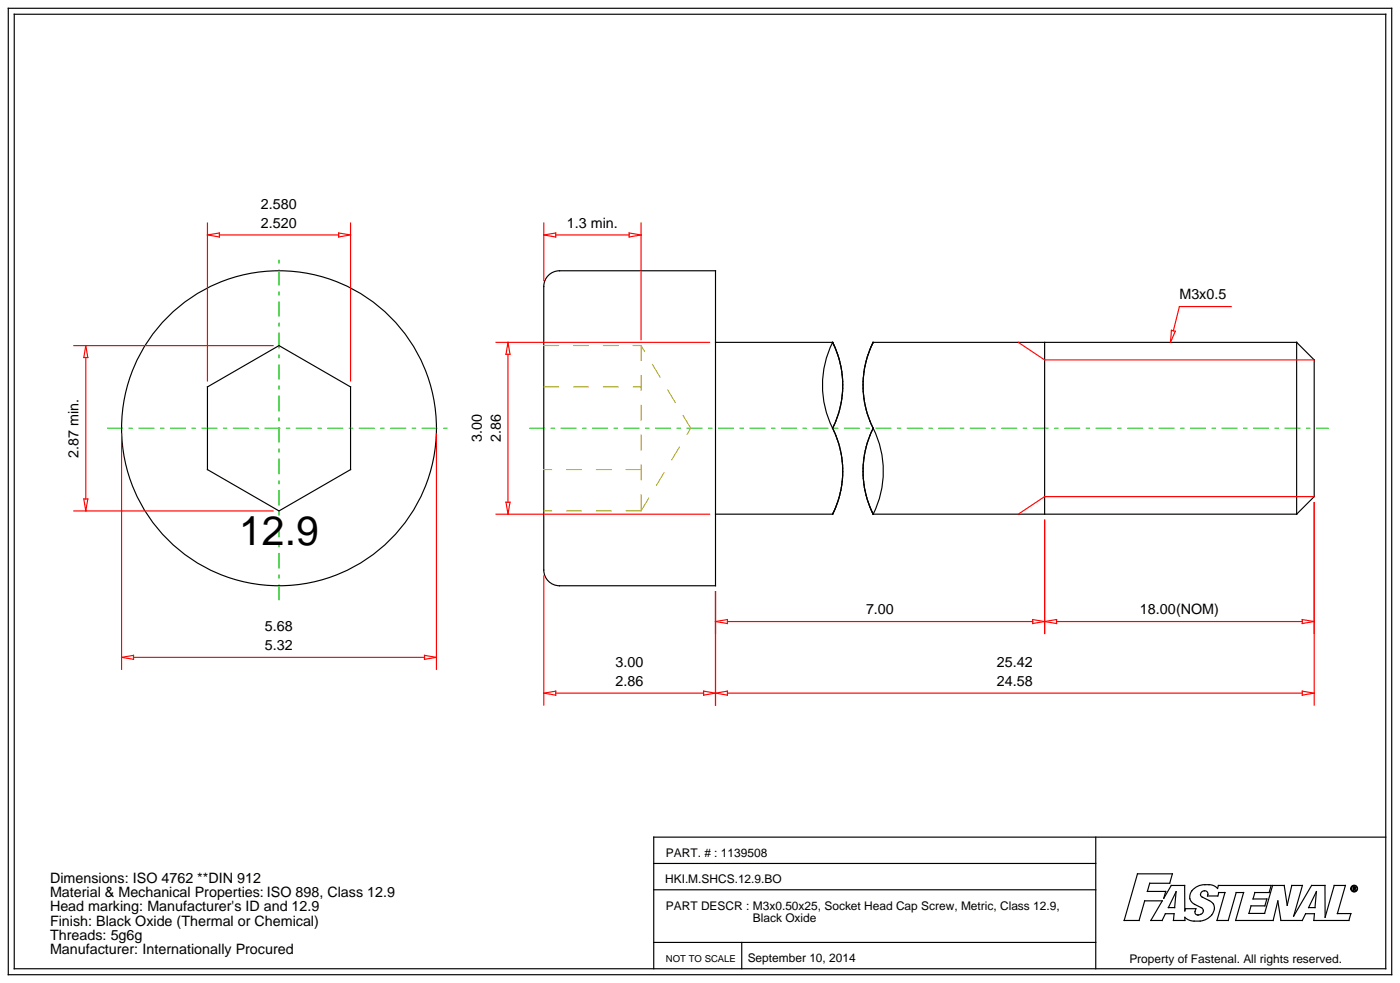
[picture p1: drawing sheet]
<svg xmlns="http://www.w3.org/2000/svg" width="298mm" height="209mm" viewBox="0 0 298 209" stroke-linecap="round" stroke-linejoin="round" font-family="sans-serif">
<g fill="none" stroke="#000" stroke-width=".25">
<path d="M1.8 1.8h294.6v205.7h-294.6zM3 3h292.1v203.2h-292.1zM116.8 58.6a3.3 3.3 0 0 1 2.4-1h33.2v67.1h-33.2a3.4 3.4 0 0 1-3.4-3.4v-60.3a3.3 3.3 0 0 1 1-2.4zM152.4 72.9h24.9M177.3 72.9a20.4 20.4 0 0 0 0 18.3M177.3 72.9a20.4 20.4 0 0 1 0 18.3M186 72.9a20.4 20.4 0 0 0 0 18.3M186 72.9h.1M186 72.9h90.2M222.5 72.9v36.6M276.2 72.9v36.6M276.2 72.9l3.7 3.7v29.1l-3.7 3.8"/>
<path d="M44.2 82.4l15.2-8.8 15.3 8.8v17.6l-15.3 8.8-15.2-8.8zM177.3 91.2a20.4 20.4 0 0 1 0 18.3M186 91.2a20.4 20.4 0 0 0 0 18.3M186 91.2a20.4 20.4 0 0 1 0 18.3M152.4 109.5h24.9M186 109.5h90.2M233.4 178.2v28M295.1 178.2h-155.9v28M139.2 183.8h94.2M139.2 189.4h94.2M242.3 186h7.4l-.6 2h-4.2l-.5 1.8h3.9l-.5 1.5 1.7-2.8h2.8v5.4l.2-.4h2.2l-.2 .6a.85 .85 0 0 0 .7 .7 .85 .85 0 0 0 .9-.4 .74 .74 0 0 0-.3-1.2 3.3 3.3 0 0 1-2.4-1.9 2.85 2.85 0 0 1 3.2-3l1.7 .2 1 .6 .2-.6h11.2l-.4 1.5h-3l-.4 1.4h2.9l-.4 1.4h-3l-.4 1.7h3.3l1.7-6h2.5l.6 4.2 1-4.2h2.3l-1.9 6.5 3.8-6.5h2.9v6.8l2-6.8h2.3l-1.7 6h2.9l-.4 1.5h-7.5l.1-1.5h-1.8l-.7 1.5h-4.6l-.6-4.2-1.1 4.2h-7.9l1.7-6h-1.6l-1.7 6h-2.4l1.7-6h-1.4l-.1 .7h-2.2a.75 .75 0 0 0-.3-1 .75 .75 0 0 0-1 .3 .75 .75 0 0 0 .2 1l1.4 .7a1.83 1.83 0 0 1 .6 3.1 4.3 4.3 0 0 1-5.8 .5l.1 .7h-2.5l.2-1.5h-1.9l-.7 1.5h-2.4l2.4-4.2h-3.7l-1.2 4.2h-3.2zM250.5 189.8l-.3 3.4h-1.4z"/>
<path d="M280.4 189.8l-.3 3.4h-1.4zM288.2 188.8l.4 .1 .1 .1-.2 .2 .2 .3-.3-.3-.2 .3zM288.3 188.9h.3v.2h-.3zM139.2 200.6h94.2M158 200.6v5.6"/>
<circle cx="59.4" cy="91.2" r="33.5"/>
<circle cx="288.4" cy="189.2" r=".62"/>
<circle cx="288.4" cy="189.2" r=".72"/>
</g>
<path d="M22.9 91.2h73M112.8 91.2h170.1M59.4 127.7v-73.1" fill="none" stroke="#00c000" stroke-width=".21" stroke-dasharray="3.2 1.4 .7 1.4"/>
<path d="M115.8 73.6h20.7M136.5 73.6v35.2M115.8 82.4h20.7M136.5 100h-20.7M147.1 91.2l-10.6-17.6M136.5 108.8h-20.7M136.5 108.8l10.6-17.6" fill="none" stroke="#c0c000" stroke-width=".21" stroke-dasharray="3.2"/>
<g fill="none" stroke="#f00" stroke-width=".25">
<path d="M44.2 47.5v33.6M44.2 50l2.5-.4v.8zM46.7 50h25.4M72.1 49.6l2.6 .4-2.6 .4zM74.7 47.5v33.6M115.8 50l2.5-.4v.8zM115.8 47.5v12.2M118.3 50h15.7M134 49.6l2.5 .4-2.5 .4zM136.5 47.5v24.8M15.7 73.6h42.5M18.3 76.1v30.1"/>
<path d="M18.3 73.6l.4 2.5h-.8zM105.6 72.9h45.5M108.2 75.4v31.5M108.2 72.9l.4 2.5h-.8zM216.9 72.9l5.6 3.7h57.4M249.5 70.3l.8 .2-1 2.4zM262.2 65.3h-11l-1.3 5.1M25.9 92.4v50.1M92.9 92.4v50.1M15.7 108.8h42.5M17.9 106.2h.8l-.4 2.6zM105.6 109.5h45.5"/>
<path d="M107.8 106.9h.8l-.4 2.6zM222.5 110.7v24.2M279.9 105.7h-57.4l-5.6 3.8M279.9 107v43.1M25.9 139.9l2.5-.4v.9zM28.4 139.9h62M90.4 139.5l2.5 .4-2.5 .5zM115.8 122.6v27.5M152.4 126v24.1M152.4 132.3l2.5-.4v.8zM154.9 132.3h65M219.9 131.9l5.1 .8v-.8l-5.1 .8z"/>
<path d="M225 132.3h52.4M277.4 131.9l2.5 .4-2.5 .4zM115.8 147.6l2.5-.5v.9zM118.3 147.6h31.5M149.8 147.1v.9l5.1-.9v.9zM154.9 147.6h122.5M277.4 147.1l2.5 .5-2.5 .4z"/>
</g>
<text font-size="8.7" x="50.9" y="116">12.9</text>
<g font-size="3">
<text x="55.6" y="44.4">2.580</text>
<text x="55.6" y="48.5">2.520</text>
<text x="120.7" y="48.5">1.3 min.</text>
<text x="251.2" y="63.7">M3x0.5</text>
<text x="102.6" y="94.2" transform="rotate(-90 102.6 94.2)">3.00</text>
<text x="106.7" y="94.2" transform="rotate(-90 106.7 94.2)">2.86</text>
<text x="16.7" y="97.5" transform="rotate(-90 16.7 97.5)">2.87 min.</text>
<text x="184.4" y="130.8">7.00</text>
<text x="242.8" y="130.8">18.00(NOM)</text>
<text x="56.4" y="134.4">5.68</text>
<text x="56.4" y="138.4">5.32</text>
<text x="131.1" y="142">3.00</text>
<text x="212.3" y="142">25.42</text>
<text x="131.1" y="146">2.86</text>
<text x="212.3" y="146">24.58</text>
<text x="10.7" y="187.9">Dimensions: ISO 4762 **DIN 912</text>
<text x="10.7" y="191">Material &amp; Mechanical Properties: ISO 898, Class 12.9</text>
<text x="10.7" y="194">Head marking: Manufacturer's ID and 12.9</text>
<text x="10.7" y="197.1">Finish: Black Oxide (Thermal or Chemical)</text>
<text x="10.7" y="200.1">Threads: 5g6g</text>
<text x="10.7" y="203.2">Manufacturer: Internationally Procured</text>
</g>
<g font-size="2.5">
<text x="141.8" y="182.4">PART. # : 1139508</text>
<text x="141.7" y="188">HKI.M.SHCS.12.9.BO</text>
<text x="141.8" y="193.6">PART DESCR : M3x0.50x25, Socket Head Cap Screw, Metric, Class 12.9,</text>
<text x="160.3" y="196.2">Black Oxide</text>
<text x="159.2" y="204.8">September 10, 2014</text>
<text x="240.5" y="205">Property of Fastenal. All rights reserved.</text>
</g>
<text font-size="2" x="141.8" y="204.8">NOT TO SCALE</text>
</svg>
